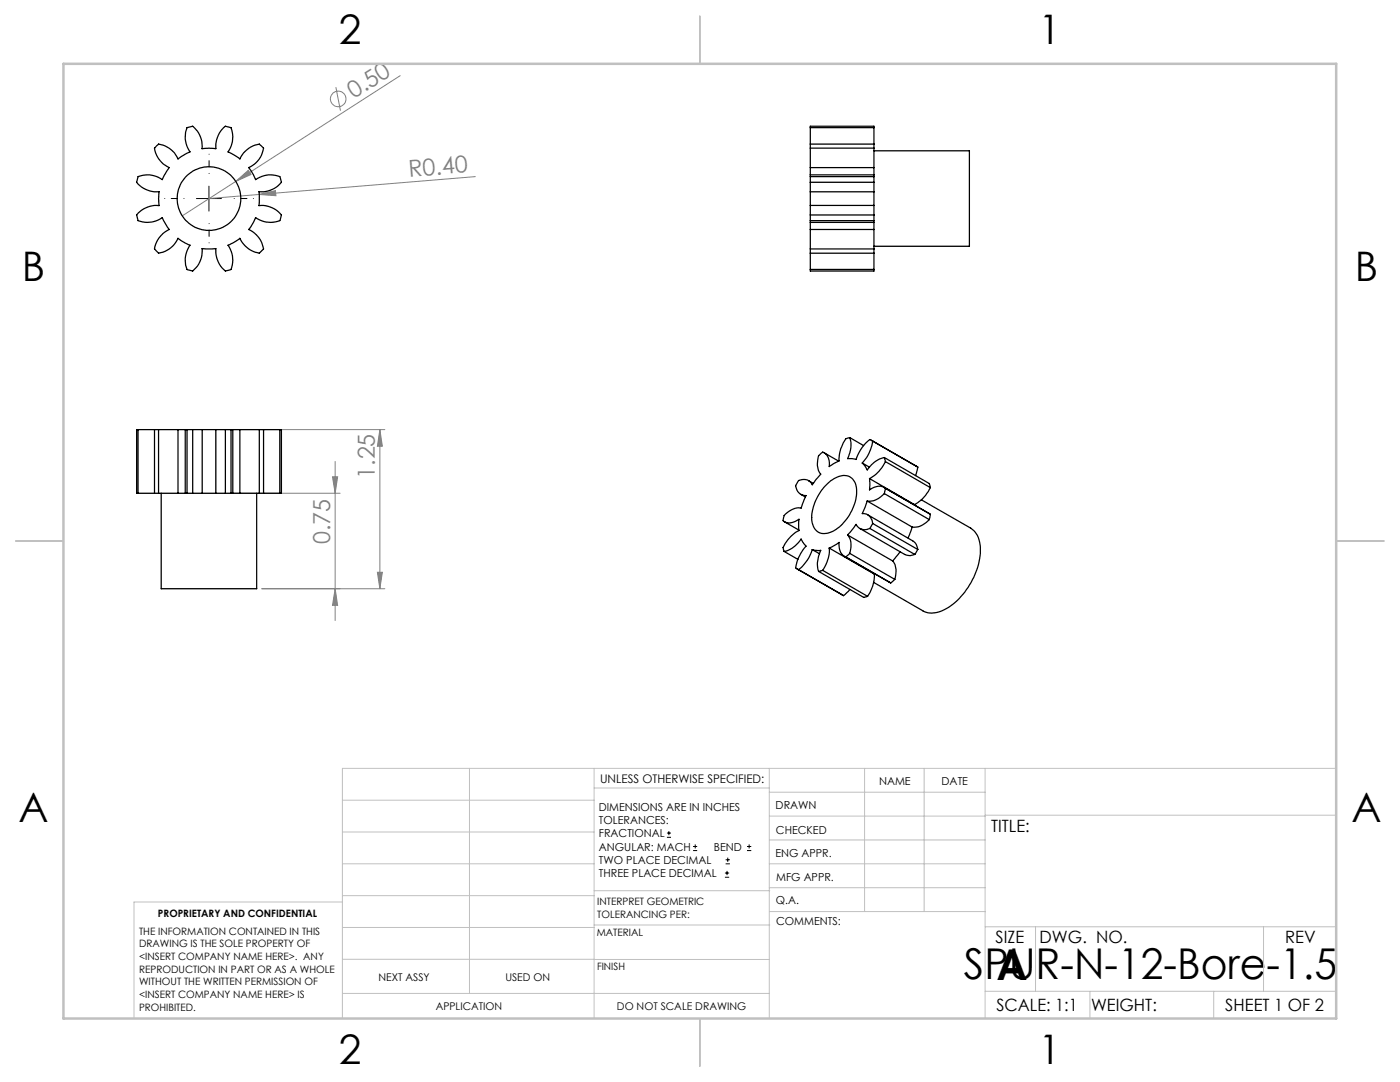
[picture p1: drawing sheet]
<svg xmlns="http://www.w3.org/2000/svg" width="279mm" height="216mm" viewBox="0 0 279 216" stroke-linecap="round" stroke-linejoin="round" font-family="sans-serif">
<g fill="none" stroke="#808080" stroke-width=".2">
<path d="M67 17.4l.9 4.7M79.9 15.1l-32.8 21.1M47.1 36.2l2.5-2.2 .5 .8zM47.1 36.2l-10.7 6.9M51.7 38.8l3.3-.8 .1 1.1zM51.7 38.8l-10 .8M94.9 35.2l-43.2 3.6M44.1 85.7h32.7M46 98.4h21.9M66.4 95.1h1l-.5 3.3zM66.9 92.1v31.7M75.8 85.7l.5 3.3h-1z"/>
<path d="M75.8 85.7v31.8M52.2 117.5h24.6M66.9 117.5l.5 3.3h-1zM75.3 114.2h1l-.5 3.3z"/>
<circle cx="67.5" cy="19.8" r="1.55"/>
</g>
<g fill="none" stroke="#000" stroke-width=".2">
<path d="M39.2 39.6h5M41.7 37.1v5M133.1 167.1h.8M133.1 166.2h.8M133.5 165.8v.9M138.3 169.7h.8M138.3 168.9h.8M138.7 168.5v.8M144.7 175h.8M144.7 174.2h.8M144.8 172.4h.9M144.8 171.6h.9"/>
<path d="M145.1 173.8v.8M145.2 171.1v.9M149.1 169.7h.8M149.1 168.9h.8M149.5 168.5v.8"/>
</g>
<path d="M36.7 39.6h-3.8M41.7 34.6v-3.8M46.7 39.6h3.9M41.7 44.6v3.9" fill="none" stroke="#000" stroke-width=".2" stroke-dasharray="15.2 1.3 1.3 1.3" stroke-dashoffset="15.2"/>
<g fill="none" stroke="#c0c0c0" stroke-width=".2">
<path d="M68.3 159.7h50.3M93.7 153.3v44.9M118.6 153.3v49.9M118.6 157.2h34.9M153.5 153.3v49.9M153.5 158.1h43.1M172.5 153.3v28.6M184.4 153.3v28.6M196.6 153.3v49.9M266.7 153.3h-198.4v49.9M68.3 178.7h50.3M68.3 172.4h50.3"/>
<path d="M68.3 166h50.3M68.3 180h-41.6v23.2M118.6 177.7h35M153.5 167.6h43.1M153.5 162.8h43.1M153.5 172.4h43.1M153.5 177.1h43.1M196.6 162.7h70.1M68.3 198.2h85.2M68.3 191.4l85.2 .1M68.3 185.1h50.3M118.6 184.6h35"/>
<path d="M153.6 181.9h43M196.6 197.8h70.1M196.6 184.9h70.1M206.7 184.9v12.9M217.5 197.8v5.4M242.2 197.8v5.4M252.2 184.9v12.9"/>
</g>
<path d="M139.7 3.2v9.5M3.1 107.9h9.6M266.7 107.9h9.5M139.7 203.2v9.6" fill="none" stroke="#c0c0c0" stroke-width=".25"/>
<path d="M12.7 12.7h254v190.5h-254z" fill="none" stroke="#c0c0c0" stroke-width=".5"/>
<g fill="#808080">
<path d="M51.7 38.8l3.3-.8 .1 1.1z"/>
<path d="M47.1 36.2l2.5-2.2 .5 .8z"/>
<path d="M75.3 114.2h1l-.5 3.3zM75.8 85.7l.5 3.3h-1z"/>
<path d="M66.4 95.1h1l-.5 3.3zM66.9 117.5l.5 3.3h-1z"/>
</g>
<g fill="none" stroke="#000" stroke-width=".25">
<path d="M31.2 29.1l.4-.3a5 5 0 0 1 3.9 2.9l2.4-1.4a5.1 5.1 0 0 1-.6-4.8l1.2-.3a5.1 5.1 0 0 1 1.8 4.5l1.4-.1 1.4 .1a5.3 5.3 0 0 1 1.9-4.5l1.1 .3a5.3 5.3 0 0 1-.6 4.8l2.4 1.4a5.2 5.2 0 0 1 3.9-2.9l.8 .8a5 5 0 0 1-3 3.8l1 1.5 .4 .9a4.6 4.6 0 0 1 4.9-.4l.3 1-.4 .3a5.1 5.1 0 0 1-4.1 1.5v2.8a5.1 5.1 0 0 1 4.5 1.9l-.1 .3a1.06 1.06 0 0 1-1.1 1.1 5 5 0 0 1-4-.9l-.6 1.3-.8 1.1a5.2 5.2 0 0 1 3 3.9l-.8 .8a5.1 5.1 0 0 1-3.9-2.9l-1.2 .7-1.2 .6a4.8 4.8 0 0 1 .5 4.9l-1 .3-.4-.3a5.3 5.3 0 0 1-1.5-4.2h-2.8a5.1 5.1 0 0 1-1.8 4.5l-.3-.1a1.23 1.23 0 0 1-1.2-1.6 5.1 5.1 0 0 1 .9-3.5l-.9-.4-1.5-.9a5.1 5.1 0 0 1-3.9 2.9l-.8-.8a5.2 5.2 0 0 1 3-3.9l-1.4-2.4a5.1 5.1 0 0 1-4.8 .6l-.3-1.1a5.1 5.1 0 0 1 4.5-1.9l-.2-1.4 .2-1.4a5.1 5.1 0 0 1-4.5-1.8l.3-1.2a5 5 0 0 1 4.8 .6l1.4-2.4a5.1 5.1 0 0 1-3-3.8zM161.7 36.4v1.9M161.7 35.2v1.2M161.7 34.9v.3M161.7 28.8v.8M161.7 29.6v3.8M161.7 38.3v2.7M161.7 33.4v1.5M161.7 25.5v3.3M161.7 25.5v-.3h12.7v.3M161.7 38.3h12.7M161.7 34.9h12.7"/>
<path d="M161.7 36.4h12.7M161.7 35.2h12.7M161.7 29.6h12.7M161.7 28.8h12.7M161.7 33.4h12.7M161.7 25.5h12.7M174.4 36.4v1.9M174.4 35.2v1.2M174.4 34.9v.3M174.4 28.8v.8M174.4 29.6v3.8M174.4 38.3v2.7"/>
<path d="M174.4 30.1h19.1v19h-19.1M174.4 33.4v1.5M174.4 25.5v3.3M161.7 41v1.9M161.7 42.9v1.1M161.7 44v.4M161.7 49.7v.8M161.7 45.8v3.9M161.7 44.4v1.4M161.7 50.5v3.3M161.7 53.8v.3h12.7v-.3M161.7 41h12.7"/>
<path d="M161.7 44.4h12.7M161.7 42.9h12.7M161.7 44h12.7M161.7 50.5h12.7M161.7 49.7h12.7M161.7 45.8h12.7M161.7 53.8h12.7M174.4 41v1.9M174.4 42.9v1.1M174.4 44v.4M174.4 49.7v.8M174.4 45.8v3.9"/>
<path d="M174.4 44.4v1.4M174.4 50.5v3.3M27.6 85.7h3.2M27.6 98.4h3.2M27.6 85.7h-.3v12.7h.3M27.6 85.7v12.7M30.8 85.7h.8M30.8 98.4h.8M30.8 85.7v12.7M31.6 85.7h3.9M31.6 98.4h3.9M31.6 85.7v12.7"/>
<path d="M32.2 98.4v19.1h19v-19.1M35.5 85.7h1.5M35.5 98.4h1.5M35.5 85.7v12.7M37 85.7h.3M37 98.4h.3M37 85.7v12.7M37.3 85.7h1.2M37.3 98.4h1.2M37.3 85.7v12.7M38.5 85.7h1.9M38.5 98.4h1.9"/>
<path d="M38.5 85.7v12.7M40.4 85.7h2.7M40.4 98.4h2.7M40.4 85.7v12.7M43.1 85.7h1.9M43.1 98.4h1.9M43.1 85.7v12.7M45 85.7h1.1M45 98.4h1.1M45 85.7v12.7M46.1 85.7h.4M46.1 98.4h.4"/>
<path d="M46.1 85.7v12.7M46.5 85.7h1.4M46.5 98.4h1.4M46.5 85.7v12.7M47.9 85.7h3.9M47.9 98.4h3.9M47.9 85.7v12.7M51.8 85.7h.8M51.8 98.4h.8M51.8 85.7v12.7M52.6 85.7h3.2M52.6 98.4h3.2"/>
<path d="M52.6 85.7v12.7M55.8 85.7h.4v12.7h-.4M55.8 85.7v12.7M159.8 98.6l.9 .6M161.4 95.9l.9 .5M164.5 90.3l2.9 1.7M164.5 97.1a5.3 5.3 0 0 1 4.5-2.2 3 3 0 0 1 2 3.6 9.4 9.4 0 0 1-5.5 7.8 2.48 2.48 0 0 1-3.5-2.3 9.6 9.6 0 0 1 2.5-6.9zM169.6 87.3l-.2 .1a1.19 1.19 0 0 0-1.1 .9 7.3 7.3 0 0 0-.8 3.7l-2 1.1a2.56 2.56 0 0 0-1.3-2.9l-.2 .2a1.88 1.88 0 0 0-.8 1.7 3.2 3.2 0 0 0 .6 2.5l-1.7 2.1a1.83 1.83 0 0 0-2.9-.6 1.67 1.67 0 0 0 1.1 2.7l.6 .1-1 2.5a3.6 3.6 0 0 0-3.5 1.7v.2a.65 .65 0 0 0 0 .7 .65 .65 0 0 0 .6 .3 3.1 3.1 0 0 0 2.5-.7v2.3a6.5 6.5 0 0 0-3.2 3.5l.2 .6M169.6 87.3a5.3 5.3 0 0 1-.4 4.2l1.7 .2a7.3 7.3 0 0 1 2.8-4l.5 .3M169.6 87.3l2.7 1.6M172.1 92.4l1.4 .8M173.1 100l-1 2.5a1.95 1.95 0 0 1 2.1 2"/>
<path d="M173.1 100l8.9 5.2M173.5 95.5v2.3a2.61 2.61 0 0 1 3.2-.4M173.5 95.5l9 5.2M173.9 87.8l9.3 5.4M174.2 88a8.4 8.4 0 0 1-2.1 4.4M174.2 88l9 5.2M176.4 97.3l9.3 5.3M176.5 91.3a5.5 5.5 0 0 0-3.4 2.5l-1-1.4M176.5 91.3l.2 .8M176.5 98.5a4 4 0 0 1-3.4 1.5M176.5 91.3l9 5.2 .2 .8M176.5 98.5l9 5.2"/>
<path d="M176.7 92.1a7.3 7.3 0 0 1-3.2 3.4M176.7 97.4l-.2 1.1M176.7 97.4l9 5.2M176.7 92.1l9 5.2M183.2 93.2l-.5 1.7M183.9 99.7l9.8 5.7a4.8 4.8 0 0 1 2 4.6 14.3 14.3 0 0 1-7.9 12 4.1 4.1 0 0 1-3.6-.1l-9.9-5.7M185.7 97.3a7.3 7.3 0 0 1-3.2 3.4M156.5 110a5.2 5.2 0 0 0 3.4-2.4l1 1.4a7.3 7.3 0 0 0-2 4.4l.5 .3M156.5 110l2.7 1.6M156.5 104.1l2.9 1.7M159.1 113.5l9.2 5.4M159.4 113.7l8.9 5.2"/>
<path d="M162.1 109.7l1.7 .1a5.9 5.9 0 0 0-.4 4.2M162.1 109.7a8.1 8.1 0 0 1-2.7 4M162.1 109.7l1.4 .8M163.4 114l9 5.2 .7-.2M164.2 113.8l-.8 .2M164.2 113.8l8.9 5.2M165.5 109.4l2-1.2a2.58 2.58 0 0 0 1.3 2.9M165.5 109.4a7 7 0 0 1-1.3 4.4M165.5 109.4l9 5.1M168.5 111l9.3 5.3M168.8 111.1l9 5.2M169.2 106.8a3.6 3.6 0 0 1 .4 3.6"/>
<path d="M169.2 106.8l9 5.1M169.6 110.4l-.8 .7M169.6 110.4l9 5.2M169.6 117.6l-1.3 1.3M171.6 105.4l9 5.2 1 .3 1-.3M173.2 102.7l9.2 5.4 .5 .6 .3 .9M173.6 105.4a2.02 2.02 0 0 1-2.7-.8l-1.7 2.2M173.6 105.4l9 5.2M174.2 104.5l-.6 .9M174.2 104.5l9 5.1M174.5 114.5a7.3 7.3 0 0 1-1.4 4.5M174.6 114.5h-.1"/>
<path d="M178.2 111.9a3.9 3.9 0 0 1 .4 3.7M178.6 115.6l-.8 .7M179.6 110.1l-1.4 1.8M182 105.2l-.8 2.2M182.5 100.7v.1M183.2 109.6l-.6 1M185.5 103.7a3.9 3.9 0 0 1-3.5 1.5M185.7 102.6l-.2 1.1"/>
<circle cx="41.7" cy="39.6" r="6.4"/>
</g>
<g font-size="8.5">
<text x="192.4" y="195.4">SPUR-N-12-Bore-1.5</text>
<text x="198.9" y="195.5">A</text>
</g>
<g font-size="8.1">
<text x="67.6" y="8.9">2</text>
<text x="207.3" y="8.9">1</text>
<text x="4.4" y="56.2">B</text>
<text x="270.4" y="56.2">B</text>
<text x="3.7" y="164.1">A</text>
<text x="269.7" y="164.1">A</text>
<text x="67.6" y="212.4">2</text>
<text x="207.3" y="212.4">1</text>
</g>
<g font-size="4.7" fill="#808080">
<text x="70.6" y="19.8" transform="rotate(-33 70.6 19.8)">0.50</text>
<text x="81.6" y="35.3" transform="rotate(-5 81.6 35.3)">R0.40</text>
<text x="74.8" y="95.6" transform="rotate(-90 74.8 95.6)">1.25</text>
<text x="65.9" y="108.6" transform="rotate(-90 65.9 108.6)">0.75</text>
</g>
<g font-size="3.4">
<text x="197.8" y="166">TITLE:</text>
<text x="198.7" y="188.1">SIZE</text>
<text x="207.5" y="188.1">DWG. NO.</text>
<text x="256.5" y="188.2">REV</text>
<text x="198.8" y="201.7">SCALE: 1:1</text>
<text x="217.7" y="201.8">WEIGHT:</text>
<text x="244.5" y="201.7">SHEET 1 OF 2</text>
</g>
<text font-size="2.4" x="119.8" y="156.2">UNLESS OTHERWISE SPECIFIED:</text>
<g font-size="2.2">
<text x="119.5" y="161.8">DIMENSIONS ARE IN INCHES</text>
<text x="154.8" y="161.4">DRAWN</text>
<text x="175.4" y="156.6">NAME</text>
<text x="187.9" y="156.7">DATE</text>
<text x="119.5" y="164.4">TOLERANCES:</text>
<text x="119.5" y="167.1">FRACTIONAL</text>
<text x="154.9" y="166.3">CHECKED</text>
<text x="119.5" y="169.7">ANGULAR: MACH</text>
<text x="119.5" y="172.4">TWO PLACE DECIMAL</text>
<text x="142.5" y="169.7">BEND</text>
<text x="154.8" y="171">ENG APPR.</text>
<text x="119.5" y="175">THREE PLACE DECIMAL</text>
<text x="154.9" y="175.7">MFG APPR.</text>
<text x="154.9" y="180.4">Q.A.</text>
<text x="154.9" y="184.6">COMMENTS:</text>
</g>
<g font-size="2.1">
<text x="75.5" y="195.7">NEXT ASSY</text>
<text x="100.9" y="195.7">USED ON</text>
<text x="86.9" y="201.5">APPLICATION</text>
<text x="123.1" y="201.6">DO NOT SCALE DRAWING</text>
</g>
<g font-size="2">
<text x="31.5" y="182.9">PROPRIETARY AND CONFIDENTIAL</text>
<text x="119.2" y="180.6">INTERPRET GEOMETRIC</text>
<text x="119.2" y="183.1">TOLERANCING PER:</text>
<text x="27.8" y="186.5">THE INFORMATION CONTAINED IN THIS</text>
<text x="27.8" y="189">DRAWING IS THE SOLE PROPERTY OF</text>
<text x="27.8" y="191.6">&lt;INSERT COMPANY NAME HERE&gt;. ANY</text>
<text x="119.1" y="186.7">MATERIAL</text>
<text x="27.8" y="194.1">REPRODUCTION IN PART OR AS A WHOLE</text>
<text x="27.8" y="196.6">WITHOUT THE WRITTEN PERMISSION OF</text>
<text x="119.1" y="193.5">FINISH</text>
<text x="27.8" y="199.1">&lt;INSERT COMPANY NAME HERE&gt; IS</text>
<text x="27.8" y="201.7">PROHIBITED.</text>
</g>
</svg>
